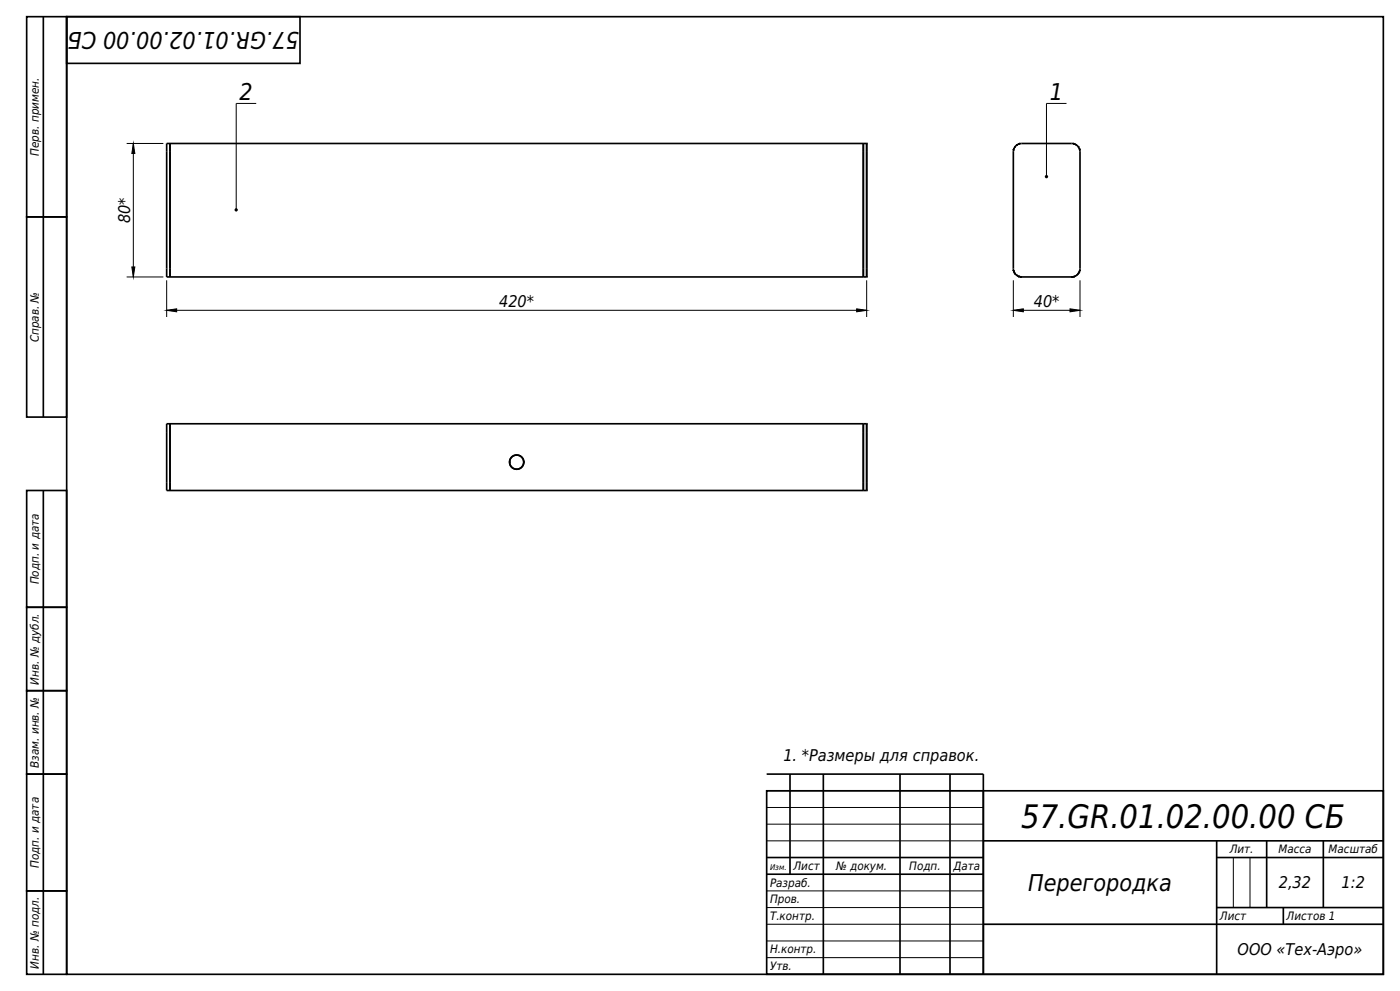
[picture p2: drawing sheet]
<svg xmlns="http://www.w3.org/2000/svg" width="420mm" height="297mm" viewBox="0 0 420 297" stroke-linecap="round" stroke-linejoin="round" font-family="sans-serif">
<g fill="none" stroke="#000" stroke-width=".5">
<path d="M8 5h12v60h-12zM13 5v120M20 5h395v287h-395zM20 5h70v14h-70zM51 43v40M51 43h208M51 43h-.5a.57 .57 0 0 0-.6 .3 .57 .57 0 0 0 .1 .6v38.6a.39 .39 0 0 0 0 .5 .39 .39 0 0 0 .6 0h.4M259 43v40M259 43h.5a.57 .57 0 0 1 .6 .3 .57 .57 0 0 1-.1 .6v38.6a.39 .39 0 0 1 0 .5 .39 .39 0 0 1-.6 0h-.4M304.1 44.8v.2M304.2 44.5v.1M304.5 44.1l-.1 .1"/>
<path d="M304.7 43.8l.6-.5 1-.3h15.4l1.2 .5 .9 1 .2 1v35l-.4 1.3-1.1 1-1 .2h-15.2l-1.2-.5-.9-1-.2-1v-35l.2-.9zM305.2 43.4l-.1 .1M305.6 43.2h-.1M306 43.1h-.2M322 43.1h.2M322.4 43.2h.1M322.8 43.4l.1 .1M323.5 44.1l.1 .1M323.8 44.5v.1M323.9 44.8v.2M8 65h12v60h-12zM51 83h208"/>
<path d="M304 81l.1 .2M304.2 81.4v.1M304.3 81.7h.1M304.4 81.9l.2 .2M305 82.5h.1M305.3 82.7h.1M305.6 82.8l.2 .1M306 82.9l.4 .1M322 82.9l-.5 .1M322.4 82.8l-.2 .1M322.7 82.7h-.1M323 82.5h-.1"/>
<path d="M323.6 81.9l-.2 .2M323.7 81.7h.1M323.8 81.4v.1M324 81l-.1 .2M51 127v20M51 127h208M51 127h-.4a.61 .61 0 0 0-.7 .3 .61 .61 0 0 0 .1 .7v18.4a.44 .44 0 0 0 .1 .6 .44 .44 0 0 0 .6 0h.3M259 127v20M259 127h.4a.61 .61 0 0 1 .7 .3 .61 .61 0 0 1-.1 .7v18.4a.44 .44 0 0 1-.1 .6 .44 .44 0 0 1-.6 0h-.3M8 147h12v35h-12zM13 147v145M51 147h208"/>
<path d="M8 182h12v25h-12zM8 207h12v25h-12zM8 232h12v35h-12zM230 237h185v55h-185zM230 232h65v60M237 232v30M247 232v60M270 232v60M285 232v60M230 257h65M295 252h120M365 257h50"/>
<path d="M365 252v40M380 252v20M397 252v20M8 267h12v25h-12zM230 262h65M295 277h120M365 272h50M385 272v5"/>
<circle cx="155" cy="138.5" r="2.12"/>
</g>
<g fill="none" stroke="#000" stroke-width=".3">
<path d="M76.9 31h-6v31.9M319.9 31h-6v21.9M38 43h11M40 43v40M38 83h11M50 84v11M50 93h210M260 84v11M304 93h20M304 84v11M324 84v11M230 237h65"/>
<path d="M230 252h65M230 247h65M230 242h65M370 257v15M375 257v15M230 277h65M230 272h65M230 267h65M230 292h65M230 287h65M230 282h65"/>
</g>
<path d="M40 43l.4 3h-.9zM39.5 80h.9l-.4 3zM50 93l3-.4v.9zM257 92.6l3 .4-3 .5zM304 93l3-.4v.9zM321 92.6l3 .4-3 .5z" fill="#000" stroke="#000" stroke-width=".3"/>
<g fill="#000">
<circle cx="313.9" cy="52.9" r=".5"/>
<circle cx="70.9" cy="62.9" r=".5"/>
</g>
<text font-size="9.7" x="306.4" y="248">57.GR.01.02.00.00 СБ</text>
<g font-size="6.9">
<text x="89.7" y="9.5" transform="rotate(-180 89.7 9.5)">57.GR.01.02.00.00 СБ</text>
<text x="71.9" y="30">2</text>
<text x="315" y="30">1</text>
<text x="308.4" y="267">Перегородка</text>
</g>
<g font-size="4.9">
<text x="39" y="66.9" transform="rotate(-90 39 66.9)">80*</text>
<text x="149.7" y="92">420*</text>
<text x="310.1" y="92">40*</text>
<text x="235" y="228">1. *Размеры для справок.</text>
<text x="383.6" y="266.3">2,32</text>
<text x="402.5" y="266.3">1:2</text>
<text x="371.3" y="286.3">ООО «Тех-Аэро»</text>
</g>
<g font-size="3.5">
<text x="11.6" y="46.7" transform="rotate(-90 11.6 46.7)">Перв. примен.</text>
<text x="11.6" y="102.6" transform="rotate(-90 11.6 102.6)">Справ. №</text>
<text x="11.6" y="175.1" transform="rotate(-90 11.6 175.1)">Подп. и дата</text>
<text x="11.6" y="205.2" transform="rotate(-90 11.6 205.2)">Инв. № дубл.</text>
<text x="11.6" y="230.1" transform="rotate(-90 11.6 230.1)">Взам. инв. №</text>
<text x="368.9" y="255.8">Лит.</text>
<text x="383.5" y="255.8">Масса</text>
<text x="398.6" y="255.8">Масштаб</text>
<text x="11.6" y="260.1" transform="rotate(-90 11.6 260.1)">Подп. и дата</text>
<text x="238" y="260.8">Лист</text>
<text x="250.8" y="260.8">№ докум.</text>
<text x="272.8" y="260.8">Подп.</text>
<text x="231" y="265.8">Разраб.</text>
<text x="231" y="270.8">Пров.</text>
<text x="231" y="275.8">Т.контр.</text>
<text x="366" y="275.8">Лист</text>
<text x="386" y="275.8">Листов 1</text>
<text x="231" y="285.8">Н.контр.</text>
<text x="11.6" y="290.3" transform="rotate(-90 11.6 290.3)">Инв. № подл.</text>
<text x="231" y="290.8">Утв.</text>
</g>
<text font-size="3.4" x="286" y="260.8">Дата</text>
<text font-size="2.4" x="231" y="260.8">Изм.</text>
</svg>
